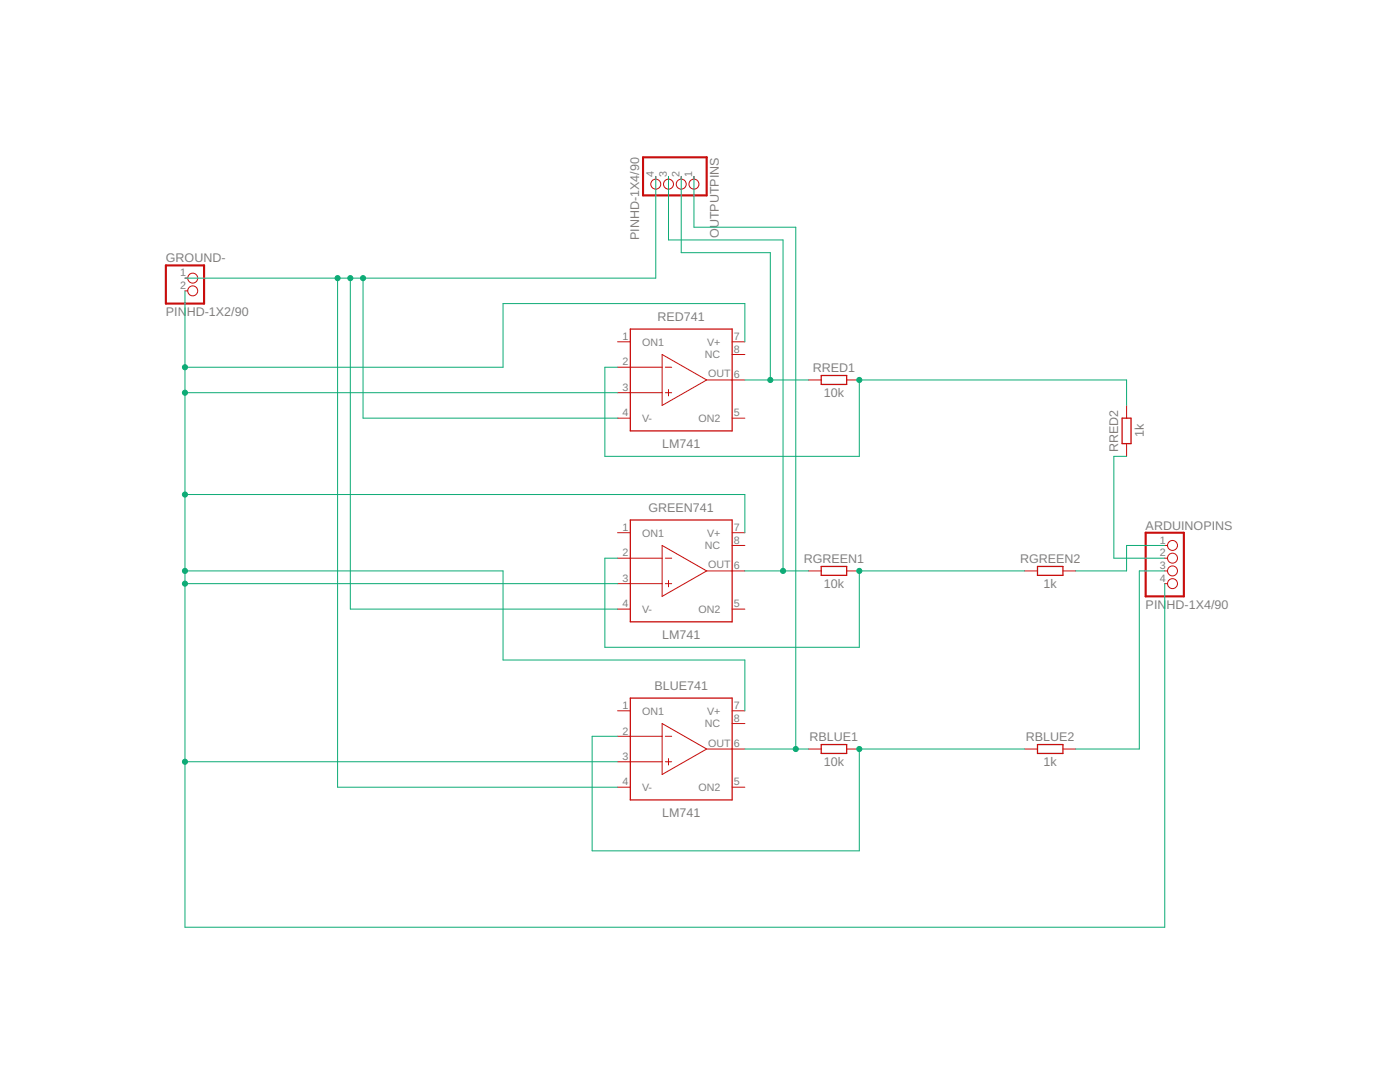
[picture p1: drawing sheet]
<svg xmlns="http://www.w3.org/2000/svg" width="279mm" height="216mm" viewBox="0 0 279 216" stroke-linecap="round" stroke-linejoin="round" font-family="sans-serif">
<g fill="none" stroke="#c90d0c" stroke-width=".2">
<path d="M130.9 35.2v.6M133.4 35.2v.6M136 35.2v.6M138.5 35.2v.6M36.9 55.5h.6M36.9 58h.6M123.3 78.4h8.8M123.3 73.3h8.8M123.3 68.2h2.5M132.1 70.7l8.9 5.1-8.9 5.1zM132.8 78.4h1.2M132.8 73.3h1.2"/>
<path d="M133.4 77.7v1.3M141 75.8h7.7M146.1 68.2h2.6M146.1 70.7h2.6M161.4 75.8h2.5M169 75.8h2.5M123.3 83.4h2.5M146.1 83.4h2.6M224.8 80.9v2.5M224.8 88.5v2.6M123.3 116.5h8.8M123.3 111.4h8.8"/>
<path d="M123.3 106.3h2.5M132.1 108.8l8.9 5.1-8.9 5.1zM132.8 116.5h1.2M132.8 111.4h1.2M133.4 115.8v1.3M141 113.9h7.7M146.1 106.3h2.6M146.1 108.8h2.6M161.4 113.9h2.5M169 113.9h2.5M204.5 113.9h2.6M212.1 113.9h2.6"/>
<path d="M232.5 116.5h.5M232.5 111.4h.5M232.5 113.9h.5M232.5 108.8h.5M123.3 121.5h2.5M146.1 121.5h2.6M123.3 152h8.8M123.3 146.9h8.8M123.3 157.1h2.5M123.3 141.8h2.5M132.1 144.4l8.9 5.1-8.9 5zM132.8 152h1.2"/>
<path d="M132.8 146.9h1.2M133.4 151.4v1.2M141 149.5h7.7M146.1 157.1h2.6M146.1 141.8h2.6M146.1 144.4h2.6M161.4 149.5h2.5M169 149.5h2.5M204.5 149.5h2.6M212.1 149.5h2.6"/>
<circle cx="130.9" cy="36.7" r=".99"/>
<circle cx="133.4" cy="36.7" r=".99"/>
<circle cx="136" cy="36.7" r=".99"/>
<circle cx="138.5" cy="36.7" r=".99"/>
<circle cx="38.5" cy="58" r=".99"/>
<circle cx="38.5" cy="55.5" r=".99"/>
<circle cx="234" cy="116.5" r=".99"/>
<circle cx="234" cy="108.8" r=".99"/>
<circle cx="234" cy="113.9" r=".99"/>
<circle cx="234" cy="111.4" r=".99"/>
</g>
<path d="M125.8 65.7h20.3v20.3h-20.3zM163.9 74.9h5.1v1.8h-5.1zM223.9 83.4h1.8v5.1h-1.8zM125.8 103.8h20.3v20.3h-20.3zM163.9 113h5.1v1.8h-5.1zM207.1 113h5v1.8h-5zM125.8 139.3h20.3v20.3h-20.3zM163.9 148.6h5.1v1.7h-5.1zM207.1 148.6h5v1.7h-5z" fill="none" stroke="#c90d0c" stroke-width=".25"/>
<path d="M128.3 31.4h12.7v7.6h-12.7zM33.1 53h7.6v7.6h-7.6zM228.6 106.3h7.7v12.7h-7.7z" fill="none" stroke="#c90d0c" stroke-width=".42"/>
<g fill="none" stroke="#0dab76" stroke-width=".2">
<path d="M130.9 35.2v20.3h-94M133.4 35.2v12.7h22.9v66M136 35.2v15.2h17.7v25.4M138.5 35.2v10.1h20.3v104.2M36.9 58v127h195.6v-68.5M67.4 55.5v101.6h55.9M69.9 55.5v66h53.4M72.5 55.5v27.9h50.8M36.9 78.4h86.4M123.3 73.3h-2.6v17.8h50.8v-15.3h53.3v5.1M148.7 68.2v-7.6h-48.3v12.7h-63.5M148.7 75.8h12.7"/>
<path d="M36.9 98.7h111.8v7.6M224.8 91.1h-2.5v20.3h10.2M36.9 113.9h63.5v17.8h48.3v10.1M36.9 116.5h86.4M123.3 111.4h-2.6v17.8h50.8v-15.3h33M148.7 113.9h12.7M232.5 113.9h-5.1v35.6h-12.7M232.5 108.8h-7.7v5.1h-10.1M36.9 152h86.4M123.3 146.9h-5.1v22.9h53.3v-20.3h33M148.7 149.5h12.7"/>
</g>
<g fill="#0dab76" stroke="#0dab76" stroke-width=".2">
<circle cx="171.5" cy="149.5" r=".51"/>
<circle cx="67.4" cy="55.5" r=".51"/>
<circle cx="69.9" cy="55.5" r=".51"/>
<circle cx="72.5" cy="55.5" r=".51"/>
<circle cx="36.9" cy="73.3" r=".51"/>
<circle cx="36.9" cy="98.7" r=".51"/>
<circle cx="36.9" cy="152" r=".51"/>
<circle cx="36.9" cy="116.5" r=".51"/>
<circle cx="36.9" cy="113.9" r=".51"/>
<circle cx="36.9" cy="78.4" r=".51"/>
<circle cx="153.7" cy="75.8" r=".51"/>
<circle cx="156.3" cy="113.9" r=".51"/>
<circle cx="158.8" cy="149.5" r=".51"/>
<circle cx="171.5" cy="75.8" r=".51"/>
<circle cx="171.5" cy="113.9" r=".51"/>
</g>
<g font-size="2.5" fill="#808080">
<text x="127.6" y="47.9" transform="rotate(-90 127.6 47.9)">PINHD-1X4/90</text>
<text x="143.4" y="47.5" transform="rotate(-90 143.4 47.5)">OUTPUTPINS</text>
<text x="33.1" y="52.3">GROUND-</text>
<text x="33.1" y="63.1">PIN</text>
<text x="37.3" y="63.1">HD-1X2/90</text>
<text x="131.2" y="64">RED741</text>
<text x="162.2" y="74.2">RRED1</text>
<text x="164.4" y="79.2">10k</text>
<text x="132.1" y="89.4">LM741</text>
<text x="228.3" y="87.3" transform="rotate(-90 228.3 87.3)">1k</text>
<text x="223.2" y="90.2" transform="rotate(-90 223.2 90.2)">RRED2</text>
<text x="129.4" y="102.1">GREEN741</text>
<text x="228.6" y="105.7">ARDUINOPINS</text>
<text x="160.4" y="112.3">RGREEN1</text>
<text x="203.6" y="112.3">RGREEN2</text>
<text x="164.4" y="117.3">10k</text>
<text x="208.3" y="117.3">1k</text>
<text x="228.6" y="121.5">PIN</text>
<text x="232.8" y="121.5">HD-1X4/90</text>
<text x="132.1" y="127.5">LM741</text>
<text x="130.6" y="137.7">BLUE741</text>
<text x="161.6" y="147.8">RBLUE1</text>
<text x="204.7" y="147.8">RBLUE2</text>
<text x="164.4" y="152.9">10k</text>
<text x="208.3" y="152.9">1k</text>
<text x="132.1" y="163.1">LM741</text>
</g>
<g font-size="2.1" fill="#808080">
<text x="130.5" y="35.4" transform="rotate(-90 130.5 35.4)">4</text>
<text x="133.1" y="35.4" transform="rotate(-90 133.1 35.4)">3</text>
<text x="135.6" y="35.4" transform="rotate(-90 135.6 35.4)">2</text>
<text x="138.1" y="35.4" transform="rotate(-90 138.1 35.4)">1</text>
<text x="35.9" y="55.1">1</text>
<text x="35.9" y="57.7">2</text>
<text x="124.3" y="67.8">1</text>
<text x="128.1" y="69">ON1</text>
<text x="140.7" y="71.5">NC</text>
<text x="141.1" y="69">V+</text>
<text x="146.5" y="70.4">8</text>
<text x="146.5" y="67.8">7</text>
<text x="124.3" y="72.9">2</text>
<text x="141.3" y="75.3">OUT</text>
<text x="146.5" y="75.5">6</text>
<text x="124.3" y="78">3</text>
<text x="124.3" y="83.1">4</text>
<text x="146.5" y="83.1">5</text>
<text x="128.1" y="84.2">V-</text>
<text x="139.4" y="84.2">ON2</text>
<text x="124.3" y="105.9">1</text>
<text x="128.1" y="107.1">ON1</text>
<text x="141.1" y="107.1">V+</text>
<text x="146.5" y="105.9">7</text>
<text x="124.3" y="111">2</text>
<text x="140.7" y="109.6">NC</text>
<text x="141.3" y="113.4">OUT</text>
<text x="146.5" y="113.6">6</text>
<text x="146.5" y="108.5">8</text>
<text x="231.5" y="108.5">1</text>
<text x="231.5" y="111">2</text>
<text x="231.5" y="113.6">3</text>
<text x="124.3" y="116.1">3</text>
<text x="231.5" y="116.1">4</text>
<text x="124.3" y="121.2">4</text>
<text x="128.1" y="122.3">V-</text>
<text x="139.4" y="122.3">ON2</text>
<text x="146.5" y="121.2">5</text>
<text x="124.3" y="141.5">1</text>
<text x="128.1" y="142.6">ON1</text>
<text x="141.1" y="142.6">V+</text>
<text x="146.5" y="141.5">7</text>
<text x="124.3" y="146.6">2</text>
<text x="140.7" y="145.1">NC</text>
<text x="141.3" y="149">OUT</text>
<text x="146.5" y="149.1">6</text>
<text x="146.5" y="144">8</text>
<text x="124.3" y="151.6">3</text>
<text x="124.3" y="156.7">4</text>
<text x="128.1" y="157.8">V-</text>
<text x="139.4" y="157.8">ON2</text>
<text x="146.5" y="156.7">5</text>
</g>
</svg>
